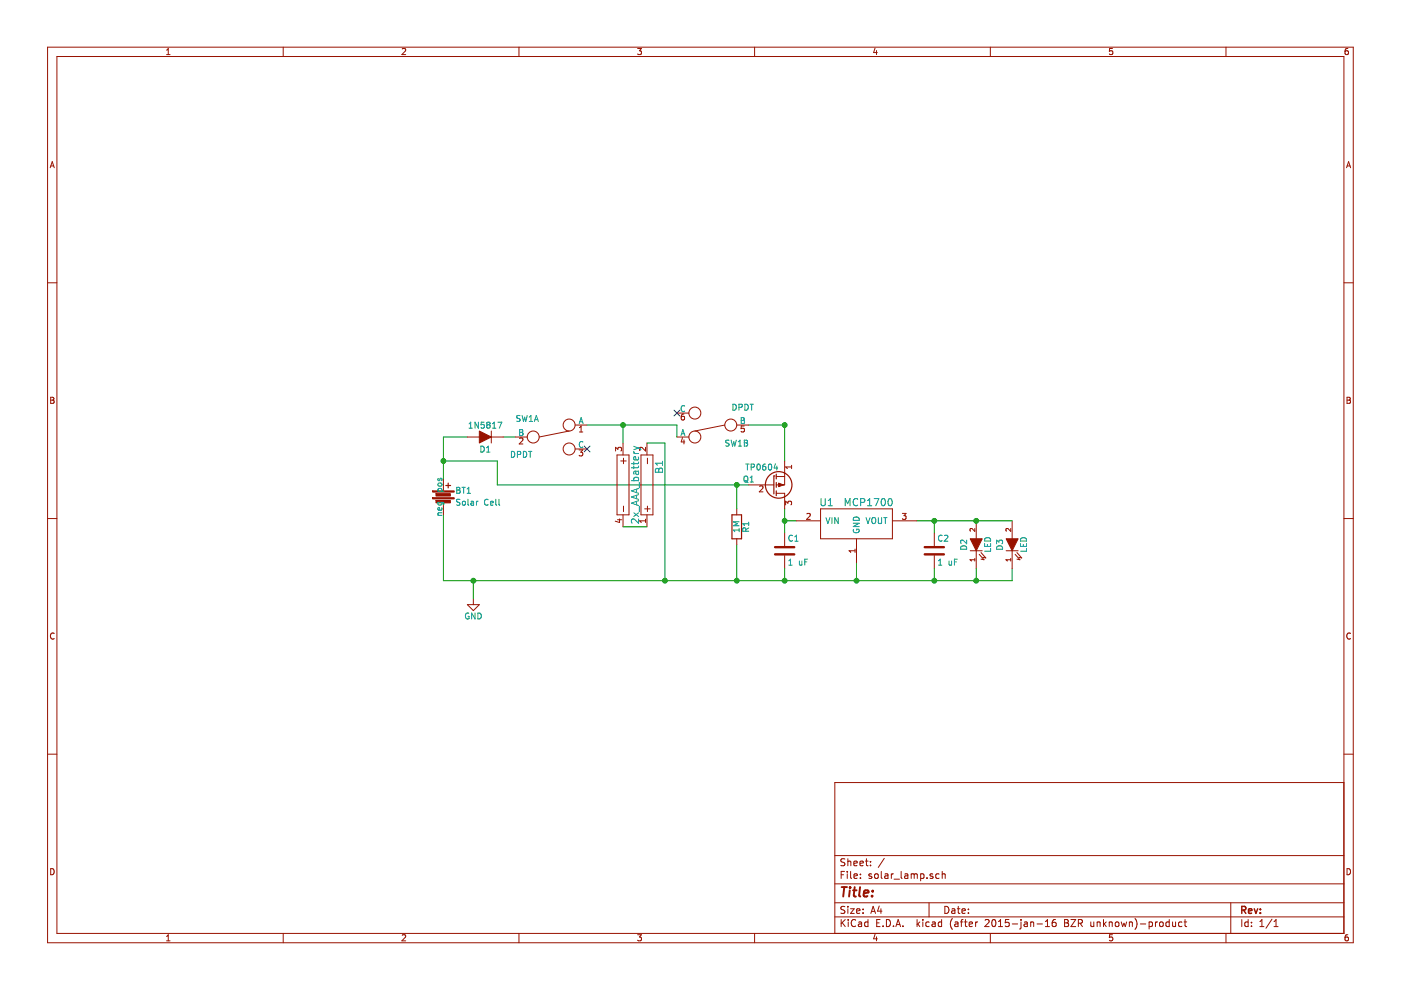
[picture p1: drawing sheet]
EESchema Schematic File Version 2
LIBS:solar_lamp-rescue
LIBS:power
LIBS:device
LIBS:transistors
LIBS:conn
LIBS:linear
LIBS:regul
LIBS:74xx
LIBS:cmos4000
LIBS:adc-dac
LIBS:memory
LIBS:xilinx
LIBS:microcontrollers
LIBS:dsp
LIBS:microchip
LIBS:analog_switches
LIBS:motorola
LIBS:texas
LIBS:intel
LIBS:audio
LIBS:interface
LIBS:digital-audio
LIBS:philips
LIBS:display
LIBS:cypress
LIBS:siliconi
LIBS:opto
LIBS:atmel
LIBS:contrib
LIBS:valves
LIBS:mikeLib
LIBS:solar_lamp-cache
EELAYER 25 0
EELAYER END
$Descr A4 11693 8268
encoding utf-8
Sheet 1 1
Title ""
Date ""
Rev ""
Comp ""
Comment1 ""
Comment2 ""
Comment3 ""
Comment4 ""
$EndDescr
$Comp
L Battery-RESCUE-solar_lamp BT1
U 1 1
P 3700 4150
F 0 "BT1" H 3800 4200 50  0000 L CNN
F 1 "Solar Cell" H 3800 4100 50  0000 L CNN
F 2 "MikeMod:Adafruit_round_solar_panel" V 3700 4190 60  0001 C CNN
F 3 "" V 3700 4190 60  0000 C CNN
	1    3700 4150
	1    0    0    -1  
$EndComp
$Comp
L LED D2
U 1 1
P 8150 4550
F 0 "D2" H 8150 4650 50  0000 C CNN
F 1 "LED" H 8150 4450 50  0000 C CNN
F 2 "LEDs:LED-5MM" H 8150 4550 60  0001 C CNN
F 3 "" H 8150 4550 60  0000 C CNN
	1    8150 4550
	0    -1   -1   0   
$EndComp
$Comp
L C C1
U 1 1
P 6550 4600
F 0 "C1" H 6575 4700 50  0000 L CNN
F 1 "1 uF" H 6575 4500 50  0000 L CNN
F 2 "Capacitors_ThroughHole:C_Disc_D3_P2.5" H 6588 4450 30  0001 C CNN
F 3 "" H 6550 4600 60  0000 C CNN
	1    6550 4600
	1    0    0    -1  
$EndComp
$Comp
L C C2
U 1 1
P 7800 4600
F 0 "C2" H 7825 4700 50  0000 L CNN
F 1 "1 uF" H 7825 4500 50  0000 L CNN
F 2 "Capacitors_ThroughHole:C_Disc_D3_P2.5" H 7838 4450 30  0001 C CNN
F 3 "" H 7800 4600 60  0000 C CNN
	1    7800 4600
	1    0    0    -1  
$EndComp
$Comp
L Switch_SPDT_x2 SW1
U 1 1
P 4600 3650
F 0 "SW1" H 4400 3800 50  0000 C CNN
F 1 "DPDT" H 4350 3500 50  0000 C CNN
F 2 "MikeMod:DPDT_JS202011CQN_switch" H 4600 3650 60  0001 C CNN
F 3 "" H 4600 3650 60  0000 C CNN
	1    4600 3650
	1    0    0    -1  
$EndComp
$Comp
L Switch_SPDT_x2 SW1
U 2 1
P 5950 3550
F 0 "SW1" H 5750 3700 50  0000 C CNN
F 1 "DPDT" H 5700 3400 50  0000 C CNN
F 2 "MikeMod:DPDT_JS202011CQN_switch" H 5950 3550 60  0001 C CNN
F 3 "" H 5950 3550 60  0000 C CNN
	2    5950 3550
	-1   0    0    1   
$EndComp
NoConn ~ 4900 3750
NoConn ~ 5650 3450
$Comp
L GND #PWR01
U 1 1
P 3950 5000
F 0 "#PWR01" H 3950 4750 50  0001 C CNN
F 1 "GND" H 3950 4850 50  0000 C CNN
F 2 "" H 3950 5000 60  0000 C CNN
F 3 "" H 3950 5000 60  0000 C CNN
	1    3950 5000
	1    0    0    -1  
$EndComp
$Comp
L LED D3
U 1 1
P 8450 4550
F 0 "D3" H 8450 4650 50  0000 C CNN
F 1 "LED" H 8450 4450 50  0000 C CNN
F 2 "LEDs:LED-5MM" H 8450 4550 60  0001 C CNN
F 3 "" H 8450 4550 60  0000 C CNN
	1    8450 4550
	0    -1   -1   0   
$EndComp
$Comp
L R R1
U 1 1
P 6150 4400
F 0 "R1" V 6230 4400 50  0000 C CNN
F 1 "1M" V 6150 4400 50  0000 C CNN
F 2 "Resistors_ThroughHole:Resistor_Horizontal_RM10mm" V 6080 4400 30  0001 C CNN
F 3 "" H 6150 4400 30  0000 C CNN
	1    6150 4400
	1    0    0    -1  
$EndComp
Wire Wire Line
	5200 3550 5200 3700
Wire Wire Line
	4200 3650 4300 3650
Wire Wire Line
	3700 3650 3900 3650
Wire Wire Line
	3700 3650 3700 4000
Wire Wire Line
	3700 3850 4150 3850
Wire Wire Line
	4150 3850 4150 4050
Wire Wire Line
	4150 4050 6250 4050
Connection ~ 3700 3850
Connection ~ 5200 3550
Wire Wire Line
	6250 3550 6550 3550
Wire Wire Line
	6550 3550 6550 3850
Wire Wire Line
	6550 4250 6550 4450
Wire Wire Line
	6650 4350 6550 4350
Connection ~ 6550 4350
Wire Wire Line
	7650 4350 8450 4350
Wire Wire Line
	7800 4350 7800 4450
Connection ~ 7800 4350
Wire Wire Line
	8150 4850 8150 4750
Wire Wire Line
	3700 4850 8450 4850
Wire Wire Line
	3700 4850 3700 4300
Wire Wire Line
	6550 4750 6550 4850
Connection ~ 6550 4850
Wire Wire Line
	7800 4750 7800 4850
Connection ~ 7800 4850
Wire Wire Line
	3950 5000 3950 4850
Connection ~ 3950 4850
Wire Wire Line
	7150 4700 7150 4850
Connection ~ 7150 4850
Connection ~ 8150 4350
Wire Wire Line
	8450 4850 8450 4750
Connection ~ 8150 4850
Wire Wire Line
	6150 4050 6150 4250
Connection ~ 6150 4050
Wire Wire Line
	6150 4550 6150 4850
Connection ~ 6150 4850
$Comp
L Q_PMOS_SGD Q1
U 1 1
P 6450 4050
F 0 "Q1" H 6300 4000 50  0000 R CNN
F 1 "TP0604" H 6500 3900 50  0000 R CNN
F 2 "TO_SOT_Packages_THT:TO-92_Inline_Narrow_Oval" H 6650 4150 29  0001 C CNN
F 3 "" H 6450 4050 60  0000 C CNN
	1    6450 4050
	1    0    0    1   
$EndComp
$Comp
L MCP1700 U1
U 1 1
P 7150 4350
F 0 "U1" H 6900 4500 60  0000 C CNN
F 1 "MCP1700" H 7250 4500 60  0000 C CNN
F 2 "TO_SOT_Packages_THT:TO-92_Inline_Narrow_Oval" H 7150 4350 60  0001 C CNN
F 3 "" H 7150 4350 60  0000 C CNN
	1    7150 4350
	1    0    0    -1  
$EndComp
$Comp
L D D1
U 1 1
P 4050 3650
F 0 "D1" H 4050 3750 50  0000 C CNN
F 1 "1N5817" H 4050 3550 50  0000 C CNN
F 2 "Diodes_ThroughHole:Diode_DO-41_SOD81_Horizontal_RM10" H 4050 3650 60  0001 C CNN
F 3 "" H 4050 3650 60  0000 C CNN
	1    4050 3650
	-1   0    0    1   
$EndComp
$Comp
L 2x_AAA_battery B1
U 1 1
P 5300 4050
F 0 "B1" H 5150 4250 60  0000 C CNN
F 1 "2x_AAA_battery" H 5300 4050 60  0000 C CNN
F 2 "MikeMod:Keystone_1077_2x_AAA_battery_holder" H 5050 4150 60  0001 C CNN
F 3 "" H 5300 4050 60  0000 C CNN
	1    5300 4050
	0    1    1    0   
$EndComp
Wire Wire Line
	5200 4400 5400 4400
Wire Wire Line
	5400 3700 5550 3700
Wire Wire Line
	5550 3700 5550 4850
Connection ~ 5550 4850
Wire Wire Line
	4900 3550 5650 3550
Wire Wire Line
	5650 3550 5650 3650
Connection ~ 6550 3550
$EndSCHEMATC
